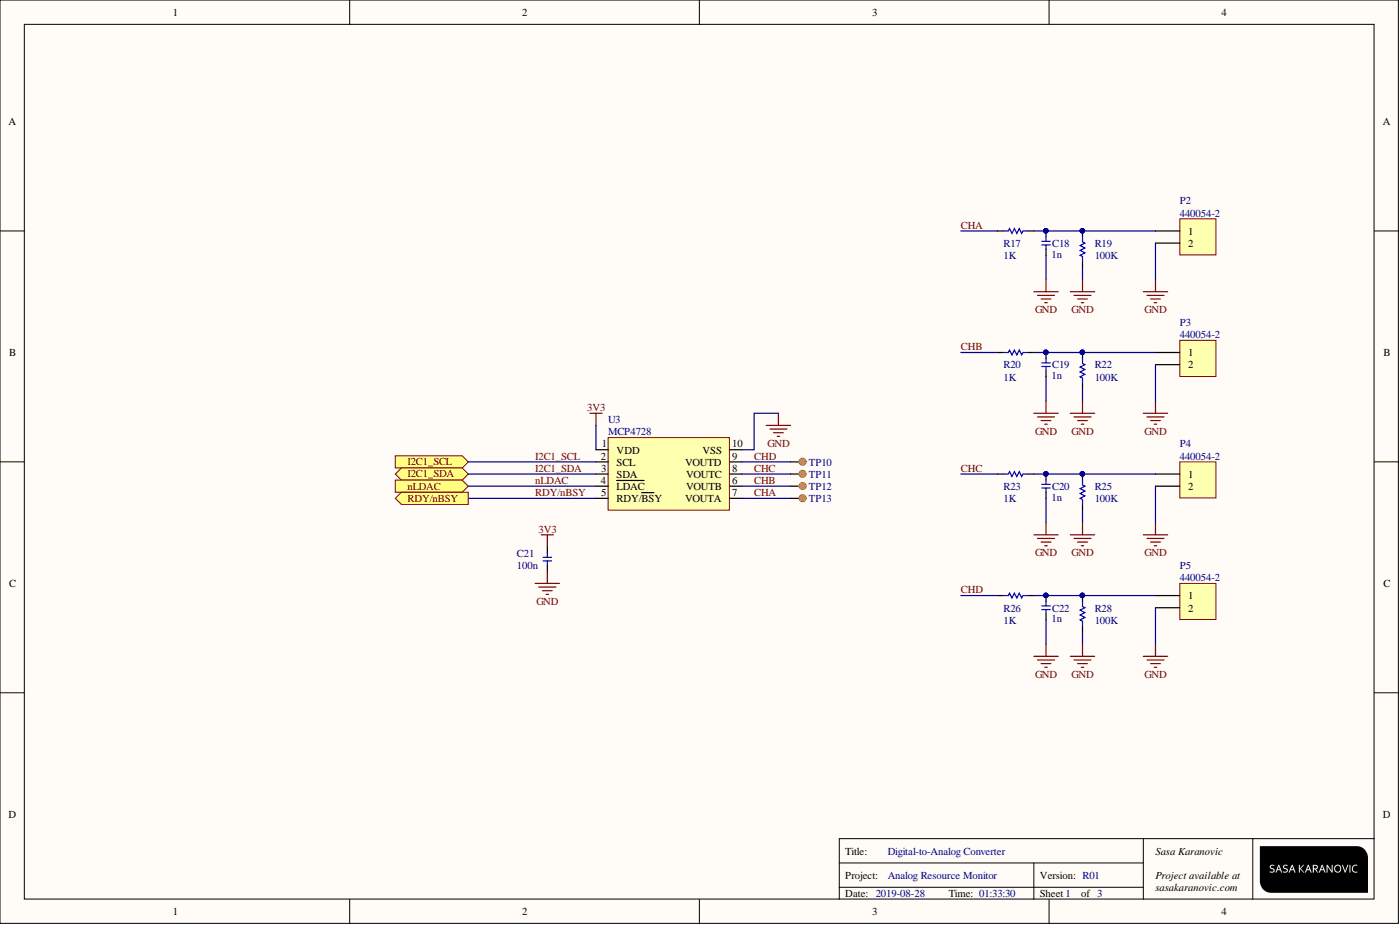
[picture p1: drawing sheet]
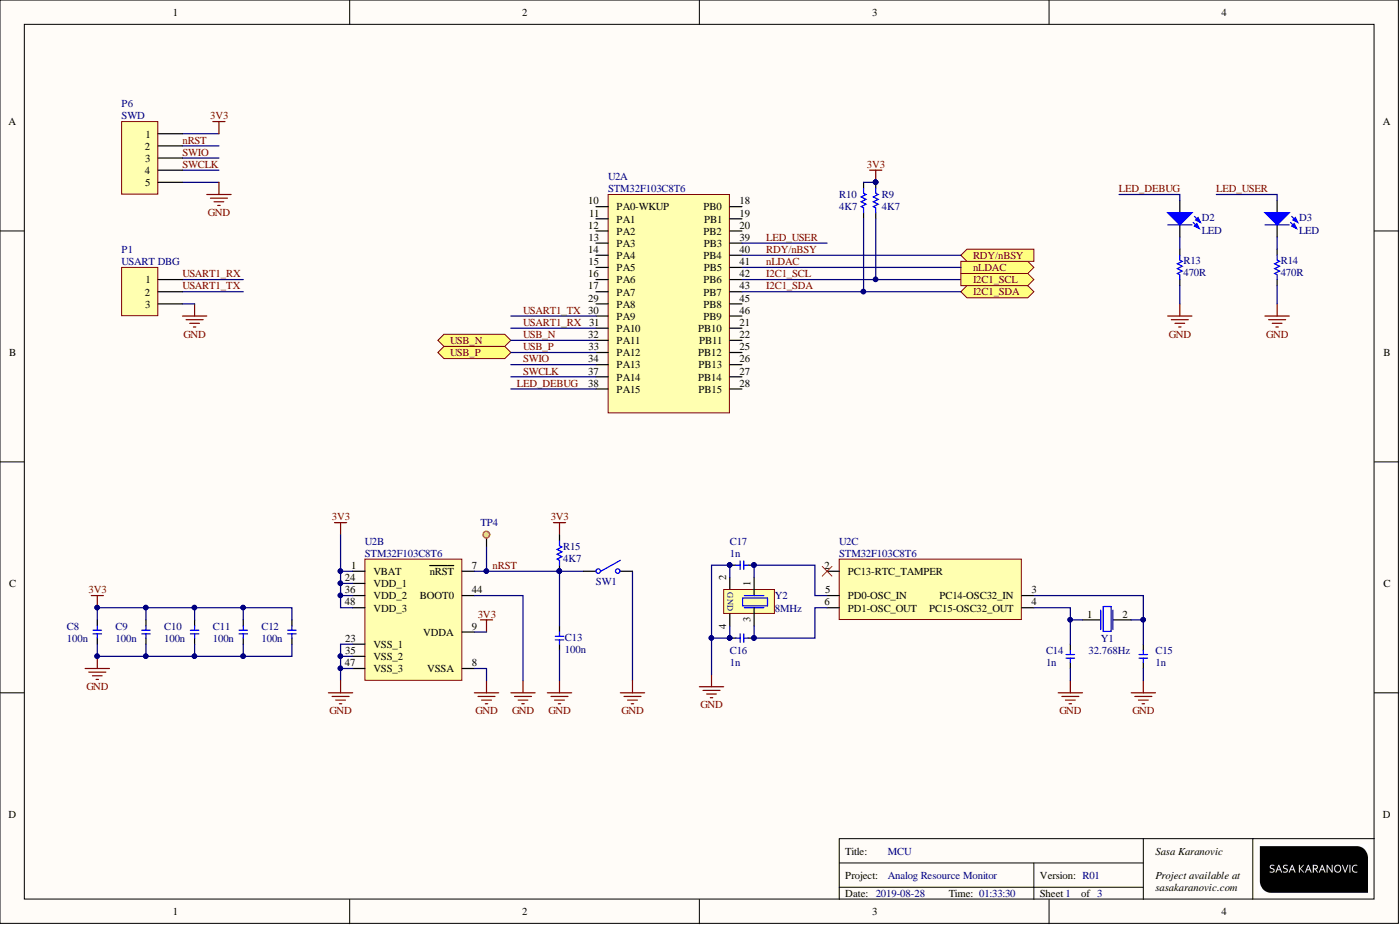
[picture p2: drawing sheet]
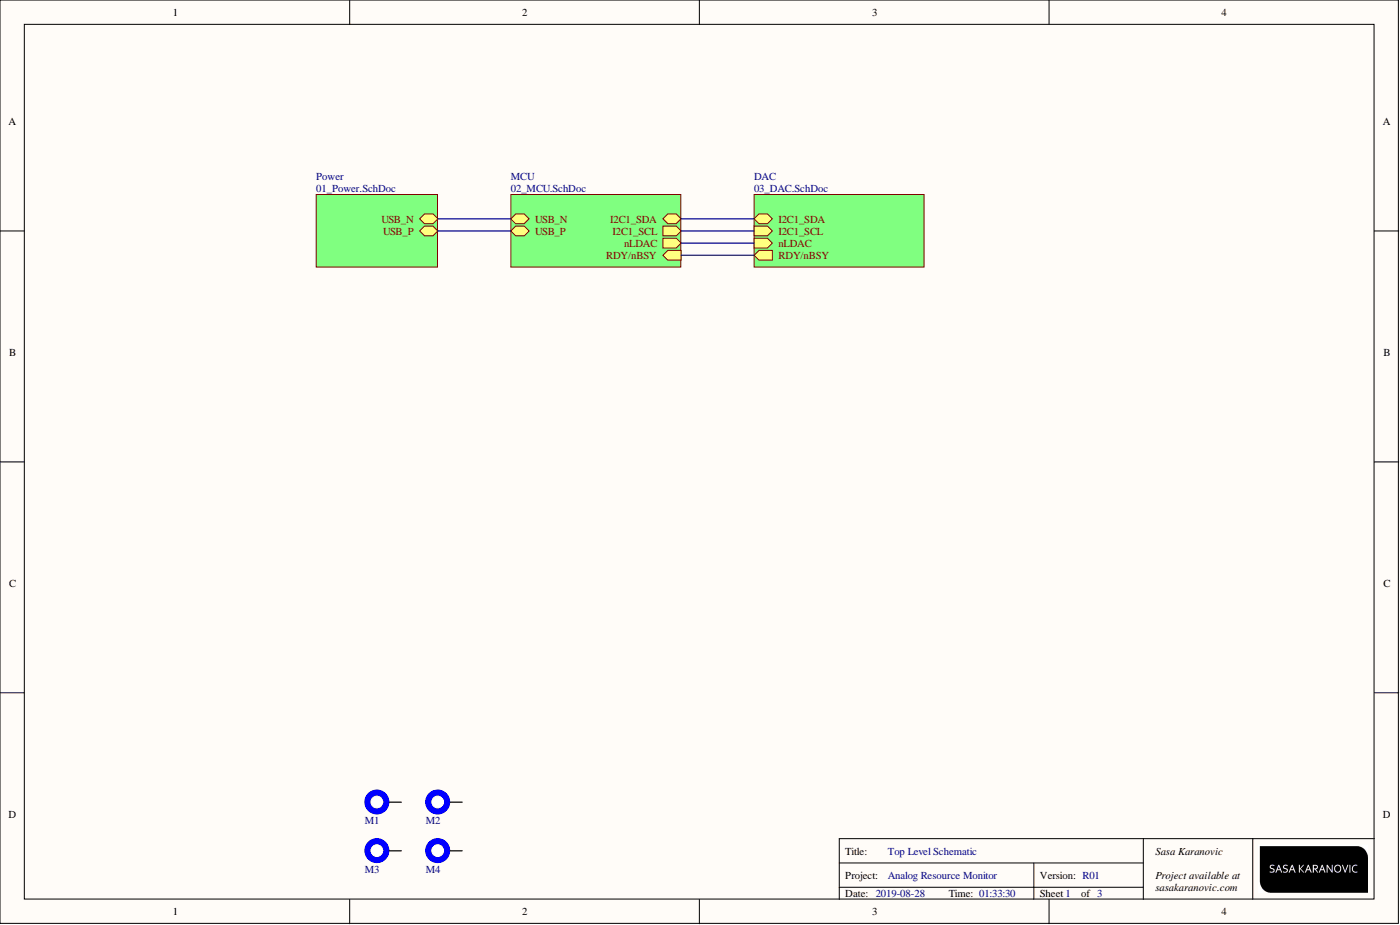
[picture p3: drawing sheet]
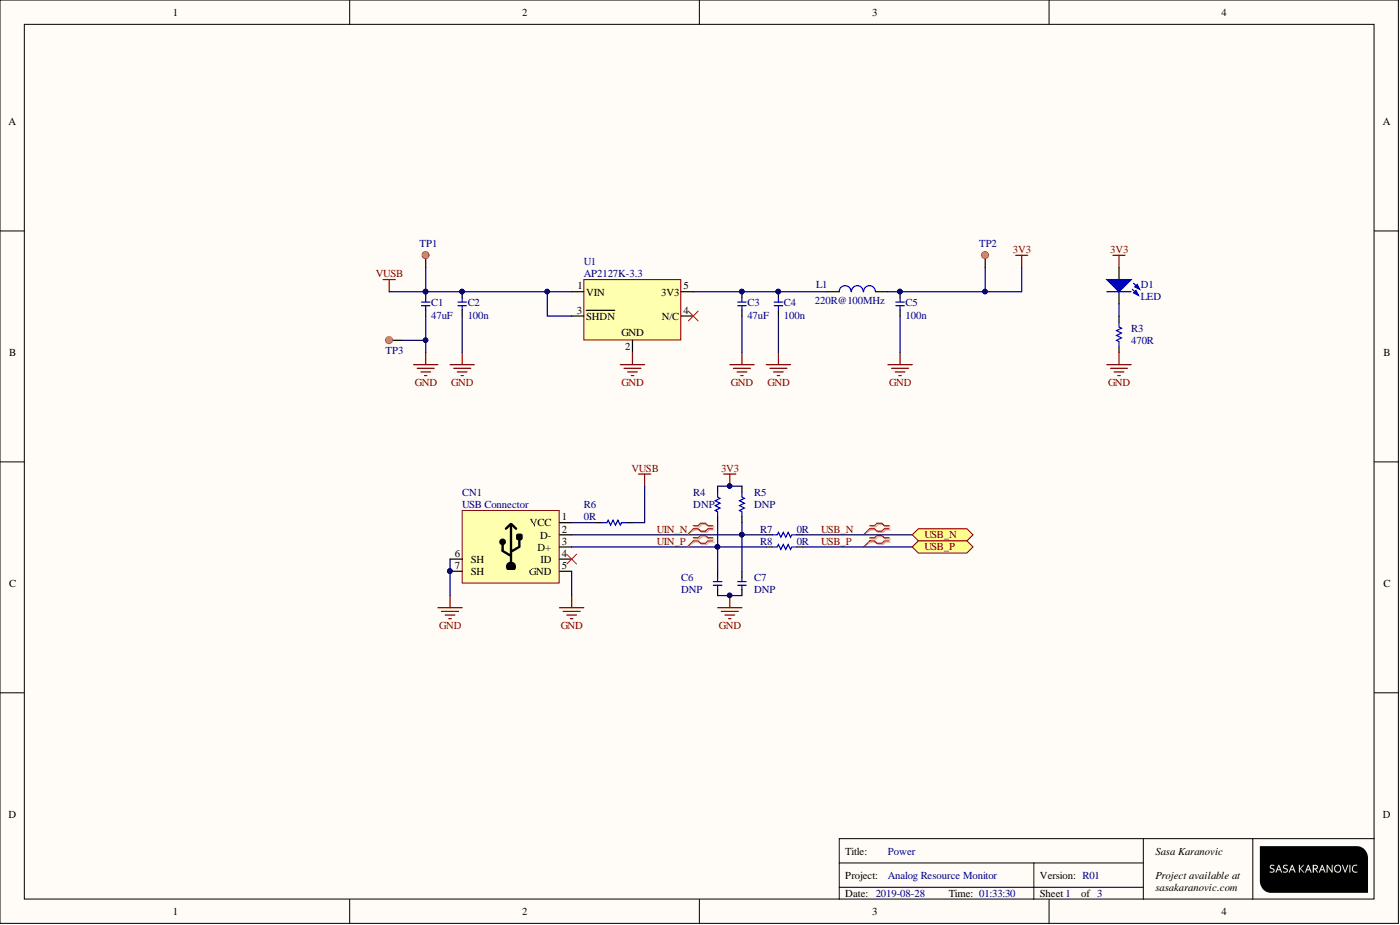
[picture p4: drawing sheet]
# Altium project HardwareMonitor.PrjPcb
4 sheets, 70 parts. Net scope: hierarchical (ports join the sheet entries above them; power ports are global).
Board file: PCB.PcbDoc
Sheets:
  00_TOP.SchDoc
    Power = 01_Power.SchDoc
    MCU = 02_MCU.SchDoc
    DAC = 03_DAC.SchDoc

## Sheet 00_TOP.SchDoc: Top Level Schematic
size A4; SheetNumber: 1; SheetTotal: 3; PageSetup: Record=PageOptions¦CenterHorizontal=True¦CenterVertical=True¦PrintScale=1.09¦XCorrection=1.00¦YCorrection=1.00¦PrintKind=0¦BorderSize=5000000¦LeftOffset=0¦BottomOffset=0¦Orientation=2¦PaperLength=1000¦PaperWidth=1000¦Scale=100¦PaperSource=7¦PrintQuality=-3¦MediaType=1¦DitherType=10¦PrintScaleMode=1¦PaperKind=A4¦PaperIndex=9; SK_ProjectName: Analog Resource Monitor; Version: R01

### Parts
M1  Mounting Hole  [Mounting Hole]  (value not drawn)
M2  Mounting Hole  [Mounting Hole]  (value not drawn)
M3  Mounting Hole  [Mounting Hole]  (value not drawn)
M4  Mounting Hole  [Mounting Hole]  (value not drawn)

### Sub-sheets
DAC = 03_DAC.SchDoc: I2C1_SCL (in), nLDAC (in), I2C1_SDA (bidir), RDY/nBSY (out)
MCU = 02_MCU.SchDoc: USB_N (bidir), USB_P (bidir), I2C1_SDA (bidir), I2C1_SCL (out), nLDAC (out), RDY/nBSY (in)
Power = 01_Power.SchDoc: USB_N (bidir), USB_P (bidir)

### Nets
I2C1_SCL: sheet MCU/I2C1_SCL, sheet DAC/I2C1_SCL
I2C1_SDA: sheet MCU/I2C1_SDA, sheet DAC/I2C1_SDA
nLDAC: sheet MCU/nLDAC, sheet DAC/nLDAC
RDY/nBSY: sheet MCU/RDY/nBSY, sheet DAC/RDY/nBSY
USB_N: sheet Power/USB_N, sheet MCU/USB_N
USB_P: sheet Power/USB_P, sheet MCU/USB_P

Not connected (* = marked no-connect by the designer): M1 0; M2 0; M3 0; M4 0

## Sheet 01_Power.SchDoc: Power
size A4; SheetNumber: 1; SheetTotal: 3; PageSetup: Record=PageOptions¦CenterHorizontal=True¦CenterVertical=True¦PrintScale=1.09¦XCorrection=1.00¦YCorrection=1.00¦PrintKind=0¦BorderSize=5000000¦LeftOffset=0¦BottomOffset=0¦Orientation=2¦PaperLength=1000¦PaperWidth=1000¦Scale=100¦PaperSource=7¦PrintQuality=-3¦MediaType=1¦DitherType=10¦PrintScaleMode=1¦PaperKind=A4¦PaperIndex=9; SK_ProjectName: Analog Resource Monitor; Version: R01

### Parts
C1  value 47uF  [0805]  (hidden comment: Cap)
C2  value 100n  [0603 - CAP]  (hidden comment: Cap)
C3  value 47uF  [0805]  (hidden comment: Cap)
C4  value 100n  [0603 - CAP]  (hidden comment: Cap)
C5  value 100n  [0603 - CAP]  (hidden comment: Cap)
C6  value DNP  [0603 - CAP]  (hidden comment: Cap)  (no BOM)
C7  value DNP  [0603 - CAP]  (hidden comment: Cap)  (no BOM)
CN1  USB Connector  [Amphenol FCI 10118192-0001LF]
D1  LED  [0603 Diode]
L1  value 220R@100MHz  [0603]  (hidden comment: Inductor)
R3  value 470R  [0603]  (hidden comment: Res)
R4  value DNP  [0603]  (hidden comment: Res)
R5  value DNP  [0603]  (hidden comment: Res)  (no BOM)
R6  value 0R  [0603]  (hidden comment: Res)
R7  value 0R  [0603]  (hidden comment: Res)
R8  value 0R  [0603]  (hidden comment: Res)
TP1  Test Point 0.6mm  [TP_SMD_1mm]  (value not drawn)  (no BOM)
TP2  Test Point 0.6mm  [TP_SMD_1mm]  (value not drawn)  (no BOM)
TP3  Test Point 0.6mm  [TP_SMD_1mm]  (value not drawn)  (no BOM)
U1  AP2127K-3.3  [SOT-23-5]

### Ports
USB_N (bidir), USB_P (bidir)

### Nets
3V3: C5.2 D1.A L1.2 R4.1 R5.1 TP2.1
GND: C1.1 C2.1 C3.1 C4.1 C5.1 C6.1 C7.1 CN1.5(GND) CN1.6(SH) CN1.7(SH) R3.2 TP3.1 U1.2(GND)
VUSB: C1.2 C2.2 R6.1 TP1.1 U1.1(VIN) U1.3(~{SHDN})
UIN_N: C7.2 CN1.2(D-) R5.2 R7.2
UIN_P: C6.2 CN1.3(D+) R4.2 R8.2
USB_N: R7.1 ; port USB_N
USB_P: R8.1 ; port USB_P
NetC3_2: C3.2 C4.2 L1.1 U1.5(3V3)
NetCN1_1: CN1.1(VCC) R6.2
NetD1_K: D1.K R3.1

Not connected (* = marked no-connect by the designer): CN1 4(ID)*; U1 4(N/C)*

### Layout directives
differential pair: UIN_N, UIN_P, USB_N, USB_P

## Sheet 02_MCU.SchDoc: MCU
size A4; SheetNumber: 1; SheetTotal: 3; PageSetup: Record=PageOptions¦CenterHorizontal=True¦CenterVertical=True¦PrintScale=1.09¦XCorrection=1.00¦YCorrection=1.00¦PrintKind=0¦BorderSize=5000000¦LeftOffset=0¦BottomOffset=0¦Orientation=2¦PaperLength=1000¦PaperWidth=1000¦Scale=100¦PaperSource=7¦PrintQuality=-3¦MediaType=1¦DitherType=10¦PrintScaleMode=1¦PaperKind=A4¦PaperIndex=9; SK_ProjectName: Analog Resource Monitor; Version: R01

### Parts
C8  value 100n  [0603 - CAP]  (hidden comment: Cap)
C9  value 100n  [0603 - CAP]  (hidden comment: Cap)
C10  value 100n  [0603 - CAP]  (hidden comment: Cap)
C11  value 100n  [0603 - CAP]  (hidden comment: Cap)
C12  value 100n  [0603 - CAP]  (hidden comment: Cap)
C13  value 100n  [0603 - CAP]  (hidden comment: Cap)
C14  value 1n  [0603 - CAP]  (hidden comment: Cap)
C15  value 1n  [0603 - CAP]  (hidden comment: Cap)
C16  value 1n  [0603 - CAP]  (hidden comment: Cap)
C17  value 1n  [0603 - CAP]  (hidden comment: Cap)
D2  LED  [0603 Diode]
D3  LED  [0603 Diode]
P1  USART DBG  [Header 3x1 SMD]
P6  SWD  [Header 5x1 SMD]
R9  value 4K7  [0603]  (hidden comment: Res)
R10  value 4K7  [0603]  (hidden comment: Res)
R13  value 470R  [0603]  (hidden comment: Res)
R14  value 470R  [0603]  (hidden comment: Res)
R15  value 4K7  [0603]  (hidden comment: Res)
SW1  Switch  [EVQ-5PN04K]  (value not drawn)
TP4  Test Point 0.6mm  [TP_SMD_1mm]  (value not drawn)  (no BOM)
U2  STM32F103C8T6  [LQFP48_7x7mm]  (parts A,B,C of 3)
Y1  32.768Hz  [ABS07-120]
Y2  8MHz  [ABM8G]

### Ports
I2C1_SCL (out), I2C1_SDA (bidir), nLDAC (out), RDY/nBSY (in), USB_N (bidir), USB_P (bidir)

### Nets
3V3: C8.2 C9.2 C10.2 C11.2 C12.2 P6.1 R9.1 R10.1 R15.1 U2.1(VBAT) U2.9(VDDA) U2.24(VDD_1) U2.36(VDD_2) U2.48(VDD_3)
GND: C8.1 C9.1 C10.1 C11.1 C12.1 C13.1 C14.1 C15.1 C16.2 C17.2 P1.3 P6.5 R13.2 R14.2 SW1.2(COMMON2) U2.8(VSSA) U2.23(VSS_1) U2.35(VSS_2) U2.44(BOOT0) U2.47(VSS_3) Y2.2(OSC2) Y2.4(OSC4)
I2C1_SCL: R9.2 U2.42(PB6) ; port I2C1_SCL
I2C1_SDA: R10.2 U2.43(PB7) ; port I2C1_SDA
LED_DEBUG: D2.A U2.38(PA15)
LED_USER: D3.A U2.39(PB3)
nLDAC: U2.41(PB5) ; port nLDAC
nRST: C13.2 P6.2 R15.2 SW1.1(COMMON1) TP4.1 U2.7(~{nRST})
RDY/nBSY: U2.40(PB4) ; port RDY/nBSY
SWCLK: P6.4 U2.37(PA14)
SWIO: P6.3 U2.34(PA13)
USART1_RX: P1.1 U2.31(PA10)
USART1_TX: P1.2 U2.30(PA9)
USB_N: U2.32(PA11) ; port USB_N
USB_P: U2.33(PA12) ; port USB_P
NetC14_2: C14.2 U2.4(PC15-OSC32_OUT) Y1.1(OSC1)
NetC15_2: C15.2 U2.3(PC14-OSC32_IN) Y1.2(OSC2)
NetC16_1: C16.1 U2.6(PD1-OSC_OUT) Y2.3(OSC3)
NetC17_1: C17.1 U2.5(PD0-OSC_IN) Y2.1(OSC1)
NetD2_K: D2.K R13.1
NetD3_K: D3.K R14.1

Not connected (* = marked no-connect by the designer): U2 2(PC13-RTC_TAMPER)* 10(PA0-WKUP) 11(PA1) 12(PA2) 13(PA3) 14(PA4) 15(PA5) 16(PA6) 17(PA7) 18(PB0) 19(PB1) 20(PB2) 21(PB10) 22(PB11) 25(PB12) 26(PB13) 27(PB14) 28(PB15) 29(PA8) 45(PB8) 46(PB9)

## Sheet 03_DAC.SchDoc: Digital-to-Analog Converter
size A4; SheetNumber: 1; SheetTotal: 3; PageSetup: Record=PageOptions¦CenterHorizontal=True¦CenterVertical=True¦PrintScale=1.09¦XCorrection=1.00¦YCorrection=1.00¦PrintKind=0¦BorderSize=5000000¦LeftOffset=0¦BottomOffset=0¦Orientation=2¦PaperLength=1000¦PaperWidth=1000¦Scale=100¦PaperSource=7¦PrintQuality=-3¦MediaType=1¦DitherType=10¦PrintScaleMode=1¦PaperKind=A4¦PaperIndex=9; SK_ProjectName: Analog Resource Monitor; Version: R01

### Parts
C18  value 1n  [0603 - CAP]  (hidden comment: Cap)
C19  value 1n  [0603 - CAP]  (hidden comment: Cap)
C20  value 1n  [0603 - CAP]  (hidden comment: Cap)
C21  value 100n  [0603 - CAP]  (hidden comment: Cap)
C22  value 1n  [0603 - CAP]  (hidden comment: Cap)
P2  440054-2  [HEADER-2mm-2Pos]
P3  440054-2  [HEADER-2mm-2Pos]
P4  440054-2  [HEADER-2mm-2Pos]
P5  440054-2  [HEADER-2mm-2Pos]
R17  value 1K  [0603]  (hidden comment: Res)
R19  value 100K  [0603]  (hidden comment: Res)
R20  value 1K  [0603]  (hidden comment: Res)
R22  value 100K  [0603]  (hidden comment: Res)
R23  value 1K  [0603]  (hidden comment: Res)
R25  value 100K  [0603]  (hidden comment: Res)
R26  value 1K  [0603]  (hidden comment: Res)
R28  value 100K  [0603]  (hidden comment: Res)
TP10  Test Point 0.6mm  [TP_SMD_1mm]  (value not drawn)  (no BOM)
TP11  Test Point 0.6mm  [TP_SMD_1mm]  (value not drawn)  (no BOM)
TP12  Test Point 0.6mm  [TP_SMD_1mm]  (value not drawn)  (no BOM)
TP13  Test Point 0.6mm  [TP_SMD_1mm]  (value not drawn)  (no BOM)
U3  MCP4728  [TSSOP50P490X110-10N]

### Ports
I2C1_SCL (in), I2C1_SDA (bidir), nLDAC (in), RDY/nBSY (out)

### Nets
3V3: C21.2 U3.1(VDD)
GND: C18.1 C19.1 C20.1 C21.1 C22.1 P2.2 P3.2 P4.2 P5.2 R19.1 R22.1 R25.1 R28.1 U3.10(VSS)
CHA: R17.1 TP13.1 U3.7(VOUTA)
CHB: R20.1 TP12.1 U3.6(VOUTB)
CHC: R23.1 TP11.1 U3.8(VOUTC)
CHD: R26.1 TP10.1 U3.9(VOUTD)
I2C1_SCL: U3.2(SCL) ; port I2C1_SCL
I2C1_SDA: U3.3(SDA) ; port I2C1_SDA
nLDAC: U3.4(~{LDAC}) ; port nLDAC
RDY/nBSY: U3.5(RDY/~{BS}Y) ; port RDY/nBSY
NetC18_2: C18.2 P2.1 R17.2 R19.2
NetC19_2: C19.2 P3.1 R20.2 R22.2
NetC20_2: C20.2 P4.1 R23.2 R25.2
NetC22_2: C22.2 P5.1 R26.2 R28.2

## Nets that join several sheets
3V3: 01_Power (6 pins), 02_MCU (14 pins), 03_DAC (C21.2 U3.1)
GND: 01_Power (13 pins), 02_MCU (22 pins), 03_DAC (14 pins)
I2C1_SCL: 02_MCU (R9.2 U2.42), 03_DAC (U3.2)
I2C1_SDA: 02_MCU (R10.2 U2.43), 03_DAC (U3.3)
nLDAC: 02_MCU (U2.41), 03_DAC (U3.4)
RDY/nBSY: 02_MCU (U2.40), 03_DAC (U3.5)
USB_N: 01_Power (R7.1), 02_MCU (U2.32)
USB_P: 01_Power (R8.1), 02_MCU (U2.33)
